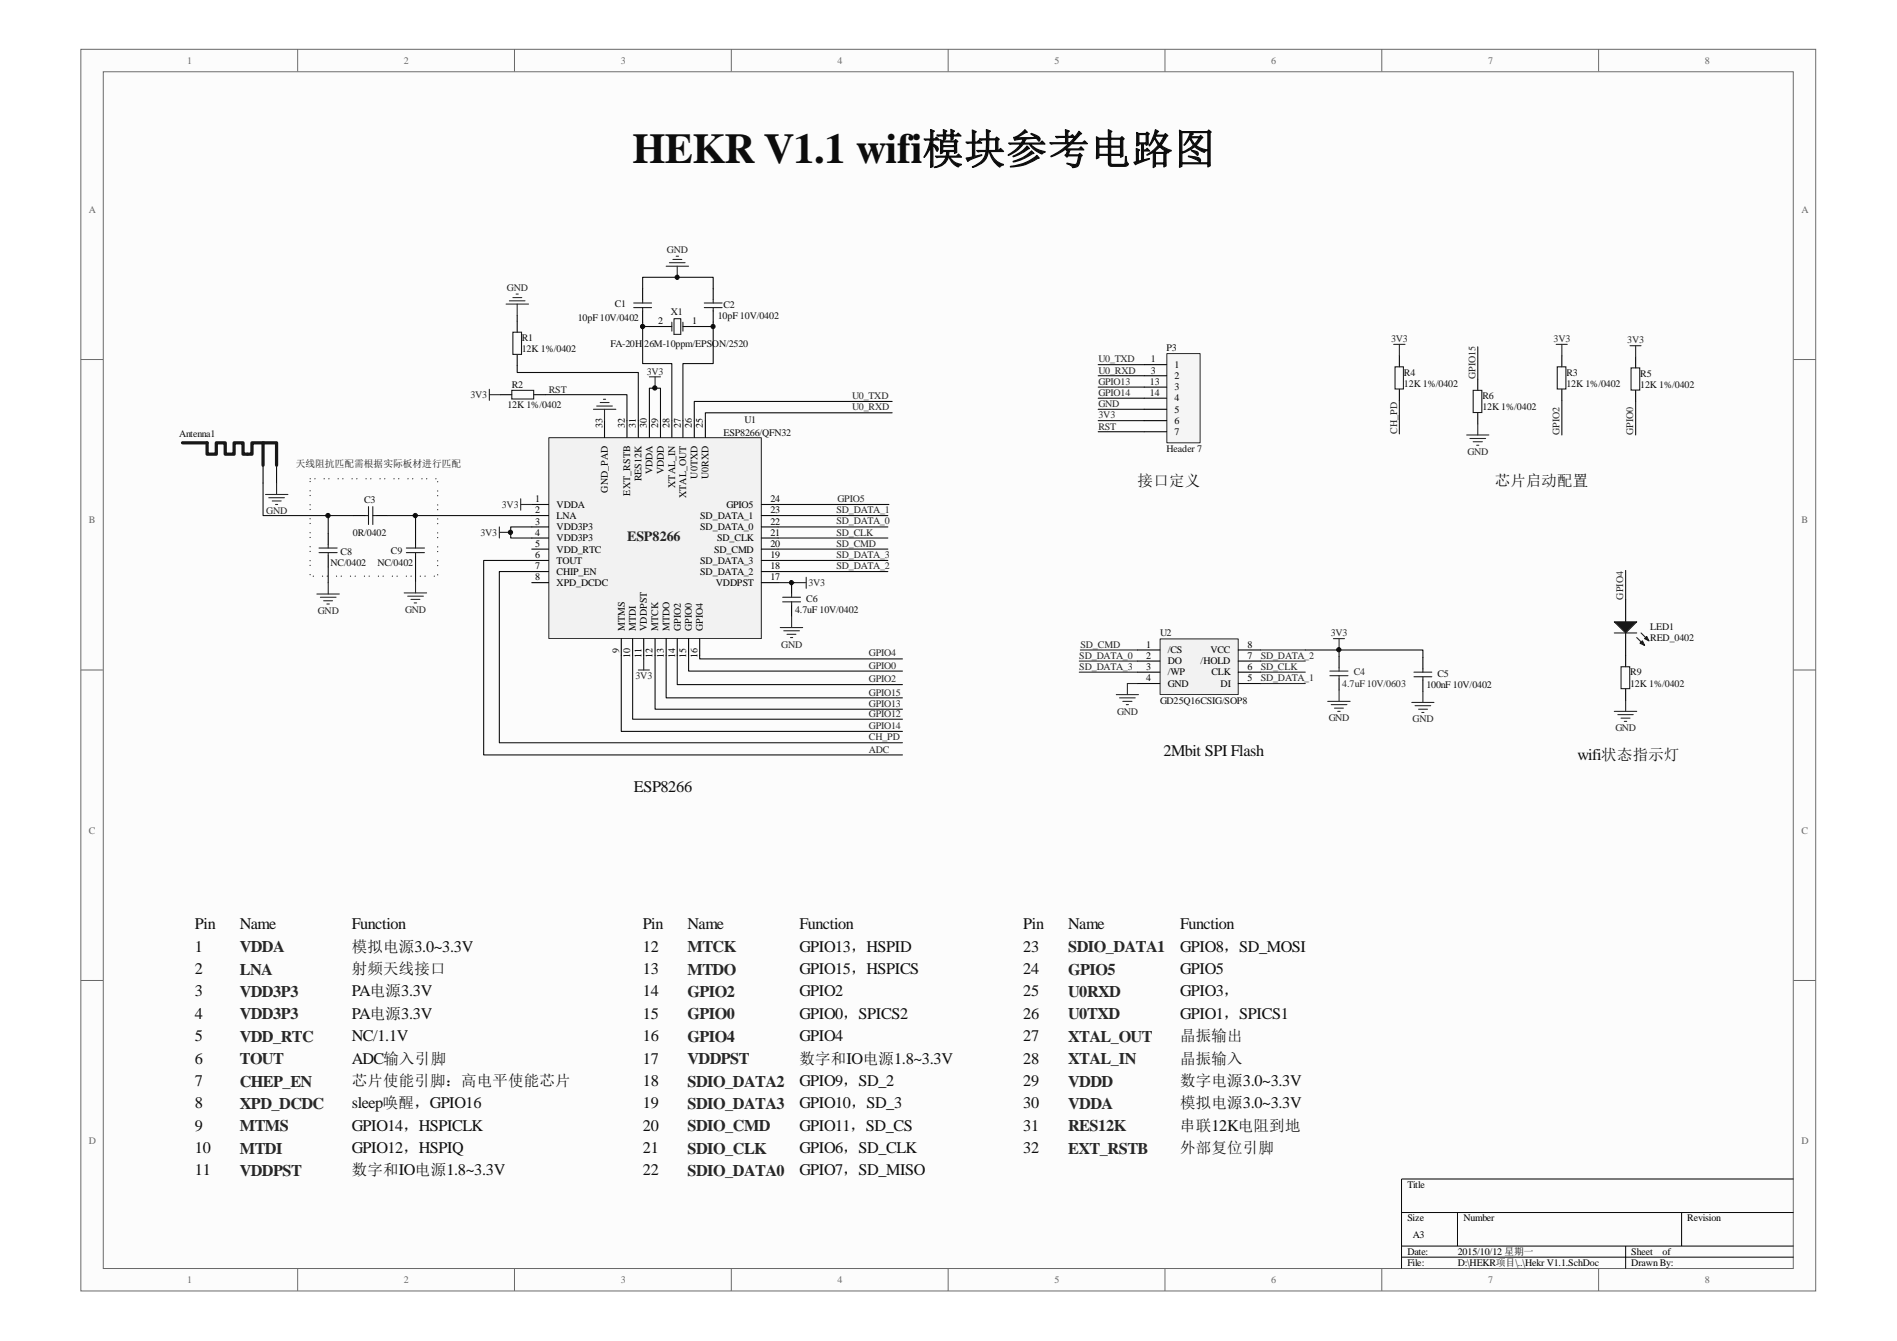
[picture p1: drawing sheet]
# Altium schematic sheet Hekr V1.1.SchDoc
size A3

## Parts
Antenna1  F Antenna  [2.4G_ANTENNA_2]  (value not drawn)
C1  10pF 10V/0402  [C_0402]
C2  10pF 10V/0402  [C_0402]
C3  0R/0402  [C_0402]
C4  4.7uF 10V/0603  [C_0805]
C5  100nF 10V/0402  [C_0402]
C6  4.7uF 10V/0402  [C_0402]
C8  NC/0402  [C_0402]
C9  NC/0402  [C_0402]
LED1  RED_0402  [LED_0402]
P3  Header 7  [DIP6-2.0]
R1  value 12K 1%/0402  [R_0402]  (hidden comment: 12K/0402)
R2  value 12K 1%/0402  [R_0402]  (hidden comment: 4.7K/0402)
R3  value 12K 1%/0402  [R_0402]  (hidden comment: 4.7K/0402)
R4  value 12K 1%/0402  [R_0402]  (hidden comment: 4.7K/0402)
R5  value 12K 1%/0402  [R_0402]  (hidden comment: 4.7K/0402)
R6  value 12K 1%/0402  [R_0402]  (hidden comment: 4.7K/0402)
R9  value 12K 1%/0402  [R_0402]  (hidden comment: 1K/0402)
U1  ESP8266/QFN32  [ESP8266]
U2  GD25Q16CSIG/SOP8  [GD25Q16/64]
X1  FA-20H 26M-10ppm/EPSON/2520  [XTAL_2520]

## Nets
3V3: C4.2 C5.2 C6.2 P3.6 R2.2 R3.2 R4.2 R5.2 U1.1(VDDA) U1.3(VDD3P3) U1.4(VDD3P3) U1.11(VDDPST) U1.17(VDDPST) U1.29(VDDD) U1.30(VDDA) U2.8(VCC)
GND: Antenna1.2 C1.2 C2.2 C4.1 C5.1 C6.1 C8.1 C9.1 P3.5 R1.2 R6.1 R9.1 U1.33(GND_PAD) U2.4(GND)
ADC: U1.6(TOUT)
CH_PD: R4.1 U1.7(CHIP_EN)
GPIO0: R5.1 U1.15(GPIO0)
GPIO2: R3.1 U1.14(GPIO2)
GPIO4: LED1.1(A) U1.16(GPIO4)
GPIO5: U1.24(GPIO5)
GPIO12: U1.10(MTDI)
GPIO13: P3.3 U1.12(MTCK)
GPIO14: P3.4 U1.9(MTMS)
GPIO15: R6.2 U1.13(MTDO)
RST: P3.7 R2.1 U1.32(EXT_RSTB)
SD_CLK: U1.21(SD_CLK) U2.6(CLK)
SD_CMD: U1.20(SD_CMD) U2.1(/CS)
SD_DATA_0: U1.22(SD_DATA_0) U2.2(DO)
SD_DATA_1: U1.23(SD_DATA_1) U2.5(DI)
SD_DATA_2: U1.18(SD_DATA_2) U2.7(/HOLD)
SD_DATA_3: U1.19(SD_DATA_3) U2.3(/WP)
U0_RXD: P3.2 U1.25(U0RXD)
U0_TXD: P3.1 U1.26(U0TXD)
NetAntenna1_1: Antenna1.1 C3.1 C8.2
NetC1_1: C1.1 U1.28(XTAL_IN) X1.2(OSC2)
NetC2_1: C2.1 U1.27(XTAL_OUT) X1.1(OSC1)
NetC3_2: C3.2 C9.2 U1.2(LNA)
NetLED1_2: LED1.2(K) R9.2
NetR1_1: R1.1 U1.31(RES12K)

Not connected (* = marked no-connect by the designer): U1 5(VDD_RTC) 8(XPD_DCDC)

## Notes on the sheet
- HEKR V1.1 wifi模块参考电路图
- (near P3) 1
- (near P3) 13
- (near P3) 14
- (near P3) 3
- (near Antenna1) 天线阻抗匹配需根据实际板材进行匹配
- (near P3) 接口定义
- 芯片启动配置
- 2Mbit SPI Flash
- ESP8266
- wifi状态指示灯
- Pin
- 1
- 2
- Name
- VDDA
- LNA
- Function
- 模拟电源3.0~3.3V
- 射频天线接口
- 12
- 13
- MTCK
- MTDO
- GPIO13，HSPID
- GPIO15，HSPICS
- 23
- 24
- SDIO_DATA1
- GPIO5
- GPIO8，SD_MOSI
- 3
- 4
- VDD3P3
- PA电源3.3V
- 14
- 15
- GPIO2
- GPIO0
- GPIO0，SPICS2
- 25
- 26
- U0RXD
- U0TXD
- GPIO3，
- GPIO1，SPICS1
- 5
- 6
- 7
- VDD_RTC
- TOUT
- CHEP_EN
- NC/1.1V
- ADC输入引脚
- 芯片使能引脚：高电平使能芯片
- 16
- 17
- 18
- GPIO4
- VDDPST
- SDIO_DATA2
- 数字和IO电源1.8~3.3V
- GPIO9，SD_2
- 27
- 28
- 29
- XTAL_OUT
- XTAL_IN
- VDDD
- 晶振输出
- 晶振输入
- 数字电源3.0~3.3V
- 8
- 9
- XPD_DCDC
- MTMS
- sleep唤醒，GPIO16
- GPIO14，HSPICLK
- 19
- 20
- SDIO_DATA3
- SDIO_CMD
- GPIO10，SD_3
- GPIO11，SD_CS
- 30
- 31
- RES12K
- 串联12K电阻到地
- 10
- 11
- MTDI
- GPIO12，HSPIQ
- 21
- 22
- SDIO_CLK
- SDIO_DATA0
- GPIO6，SD_CLK
- GPIO7，SD_MISO
- 32
- EXT_RSTB
- 外部复位引脚
